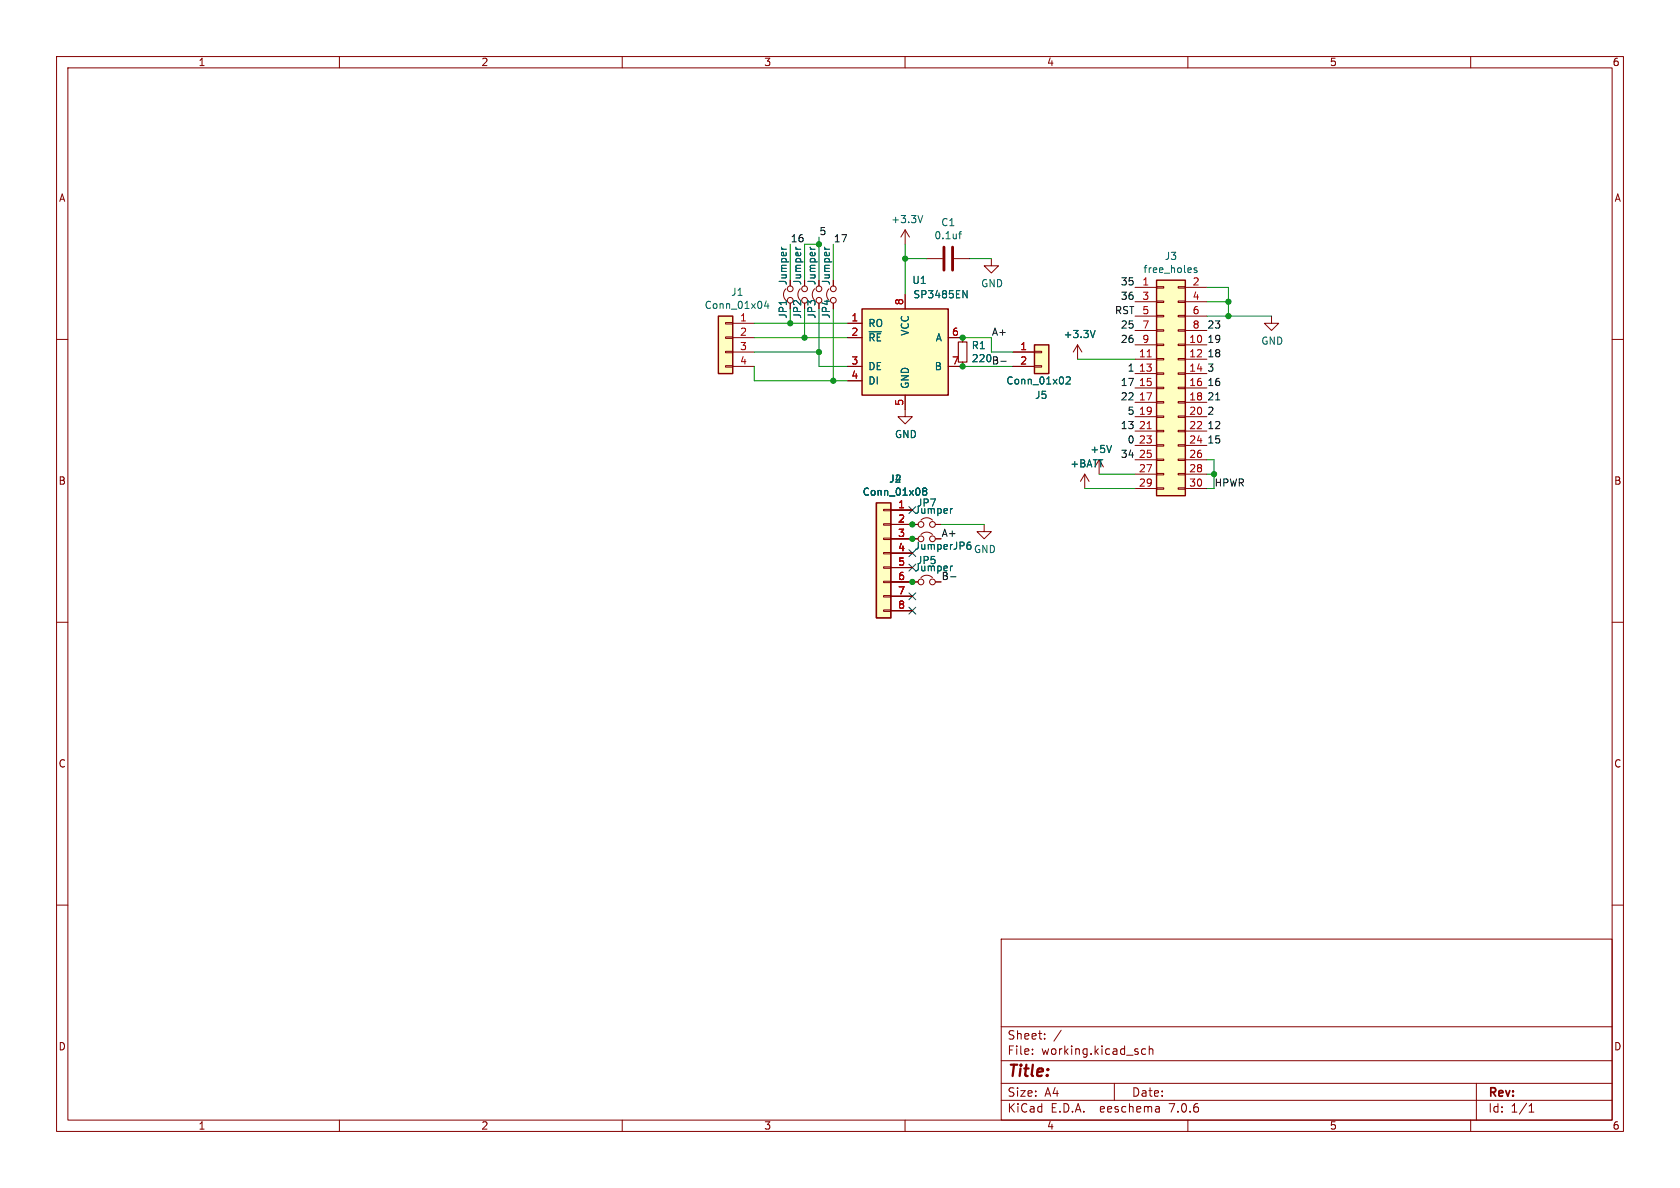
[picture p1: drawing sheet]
(kicad_sch (version 20230121) (generator eeschema)

 (paper "A4")

 (lib_symbols
  (symbol "Connector_Generic:Conn_01x02" (pin_names (offset 1.016) hide) (in_bom yes) (on_board yes)
   (property "Reference" "J" (at 0 2.54 0) (effects (font (size 1.27 1.27))))
   (property "Value" "Conn_01x02" (at 0 -5.08 0) (effects (font (size 1.27 1.27))))
   (property "Footprint" "" (at 0 0 0) (effects (font (size 1.27 1.27)) hide))
   (property "Datasheet" "~" (at 0 0 0) (effects (font (size 1.27 1.27)) hide))
   (symbol "Conn_01x02_1_1"
    (rectangle (start -1.27 -2.413) (end 0 -2.667) (stroke (width 0.1524) (type default)) (fill (type none)))
    (rectangle (start -1.27 0.127) (end 0 -0.127) (stroke (width 0.1524) (type default)) (fill (type none)))
    (rectangle (start -1.27 1.27) (end 1.27 -3.81) (stroke (width 0.254) (type default)) (fill (type background)))
    (pin passive line (at -5.08 0 0) (length 3.81) (name "Pin_1" (effects (font (size 1.27 1.27)))) (number "1" (effects (font (size 1.27 1.27)))))
    (pin passive line (at -5.08 -2.54 0) (length 3.81) (name "Pin_2" (effects (font (size 1.27 1.27)))) (number "2" (effects (font (size 1.27 1.27)))))))
  (symbol "Connector_Generic:Conn_01x04" (pin_names (offset 1.016) hide) (in_bom yes) (on_board yes)
   (property "Reference" "J" (at 0 5.08 0) (effects (font (size 1.27 1.27))))
   (property "Value" "Conn_01x04" (at 0 -7.62 0) (effects (font (size 1.27 1.27))))
   (property "Footprint" "" (at 0 0 0) (effects (font (size 1.27 1.27)) hide))
   (property "Datasheet" "~" (at 0 0 0) (effects (font (size 1.27 1.27)) hide))
   (symbol "Conn_01x04_1_1"
    (rectangle (start -1.27 -4.953) (end 0 -5.207) (stroke (width 0.1524) (type default)) (fill (type none)))
    (rectangle (start -1.27 -2.413) (end 0 -2.667) (stroke (width 0.1524) (type default)) (fill (type none)))
    (rectangle (start -1.27 0.127) (end 0 -0.127) (stroke (width 0.1524) (type default)) (fill (type none)))
    (rectangle (start -1.27 2.667) (end 0 2.413) (stroke (width 0.1524) (type default)) (fill (type none)))
    (rectangle (start -1.27 3.81) (end 1.27 -6.35) (stroke (width 0.254) (type default)) (fill (type background)))
    (pin passive line (at -5.08 2.54 0) (length 3.81) (name "Pin_1" (effects (font (size 1.27 1.27)))) (number "1" (effects (font (size 1.27 1.27)))))
    (pin passive line (at -5.08 0 0) (length 3.81) (name "Pin_2" (effects (font (size 1.27 1.27)))) (number "2" (effects (font (size 1.27 1.27)))))
    (pin passive line (at -5.08 -2.54 0) (length 3.81) (name "Pin_3" (effects (font (size 1.27 1.27)))) (number "3" (effects (font (size 1.27 1.27)))))
    (pin passive line (at -5.08 -5.08 0) (length 3.81) (name "Pin_4" (effects (font (size 1.27 1.27)))) (number "4" (effects (font (size 1.27 1.27)))))))
  (symbol "Connector_Generic:Conn_01x08" (pin_names (offset 1.016) hide) (in_bom yes) (on_board yes)
   (property "Reference" "J" (at 0 10.16 0) (effects (font (size 1.27 1.27))))
   (property "Value" "Conn_01x08" (at 0 -12.7 0) (effects (font (size 1.27 1.27))))
   (property "Footprint" "" (at 0 0 0) (effects (font (size 1.27 1.27)) hide))
   (property "Datasheet" "~" (at 0 0 0) (effects (font (size 1.27 1.27)) hide))
   (symbol "Conn_01x08_1_1"
    (rectangle (start -1.27 -10.033) (end 0 -10.287) (stroke (width 0.1524) (type default)) (fill (type none)))
    (rectangle (start -1.27 -7.493) (end 0 -7.747) (stroke (width 0.1524) (type default)) (fill (type none)))
    (rectangle (start -1.27 -4.953) (end 0 -5.207) (stroke (width 0.1524) (type default)) (fill (type none)))
    (rectangle (start -1.27 -2.413) (end 0 -2.667) (stroke (width 0.1524) (type default)) (fill (type none)))
    (rectangle (start -1.27 0.127) (end 0 -0.127) (stroke (width 0.1524) (type default)) (fill (type none)))
    (rectangle (start -1.27 2.667) (end 0 2.413) (stroke (width 0.1524) (type default)) (fill (type none)))
    (rectangle (start -1.27 5.207) (end 0 4.953) (stroke (width 0.1524) (type default)) (fill (type none)))
    (rectangle (start -1.27 7.747) (end 0 7.493) (stroke (width 0.1524) (type default)) (fill (type none)))
    (rectangle (start -1.27 8.89) (end 1.27 -11.43) (stroke (width 0.254) (type default)) (fill (type background)))
    (pin passive line (at -5.08 7.62 0) (length 3.81) (name "Pin_1" (effects (font (size 1.27 1.27)))) (number "1" (effects (font (size 1.27 1.27)))))
    (pin passive line (at -5.08 5.08 0) (length 3.81) (name "Pin_2" (effects (font (size 1.27 1.27)))) (number "2" (effects (font (size 1.27 1.27)))))
    (pin passive line (at -5.08 2.54 0) (length 3.81) (name "Pin_3" (effects (font (size 1.27 1.27)))) (number "3" (effects (font (size 1.27 1.27)))))
    (pin passive line (at -5.08 0 0) (length 3.81) (name "Pin_4" (effects (font (size 1.27 1.27)))) (number "4" (effects (font (size 1.27 1.27)))))
    (pin passive line (at -5.08 -2.54 0) (length 3.81) (name "Pin_5" (effects (font (size 1.27 1.27)))) (number "5" (effects (font (size 1.27 1.27)))))
    (pin passive line (at -5.08 -5.08 0) (length 3.81) (name "Pin_6" (effects (font (size 1.27 1.27)))) (number "6" (effects (font (size 1.27 1.27)))))
    (pin passive line (at -5.08 -7.62 0) (length 3.81) (name "Pin_7" (effects (font (size 1.27 1.27)))) (number "7" (effects (font (size 1.27 1.27)))))
    (pin passive line (at -5.08 -10.16 0) (length 3.81) (name "Pin_8" (effects (font (size 1.27 1.27)))) (number "8" (effects (font (size 1.27 1.27)))))))
  (symbol "Connector_Generic:Conn_02x15_Odd_Even" (pin_names (offset 1.016) hide) (in_bom yes) (on_board yes)
   (property "Reference" "J" (at 1.27 20.32 0) (effects (font (size 1.27 1.27))))
   (property "Value" "Conn_02x15_Odd_Even" (at 1.27 -20.32 0) (effects (font (size 1.27 1.27))))
   (property "Footprint" "" (at 0 0 0) (effects (font (size 1.27 1.27)) hide))
   (property "Datasheet" "~" (at 0 0 0) (effects (font (size 1.27 1.27)) hide))
   (symbol "Conn_02x15_Odd_Even_1_1"
    (rectangle (start -1.27 -17.653) (end 0 -17.907) (stroke (width 0.1524) (type default)) (fill (type none)))
    (rectangle (start -1.27 -15.113) (end 0 -15.367) (stroke (width 0.1524) (type default)) (fill (type none)))
    (rectangle (start -1.27 -12.573) (end 0 -12.827) (stroke (width 0.1524) (type default)) (fill (type none)))
    (rectangle (start -1.27 -10.033) (end 0 -10.287) (stroke (width 0.1524) (type default)) (fill (type none)))
    (rectangle (start -1.27 -7.493) (end 0 -7.747) (stroke (width 0.1524) (type default)) (fill (type none)))
    (rectangle (start -1.27 -4.953) (end 0 -5.207) (stroke (width 0.1524) (type default)) (fill (type none)))
    (rectangle (start -1.27 -2.413) (end 0 -2.667) (stroke (width 0.1524) (type default)) (fill (type none)))
    (rectangle (start -1.27 0.127) (end 0 -0.127) (stroke (width 0.1524) (type default)) (fill (type none)))
    (rectangle (start -1.27 2.667) (end 0 2.413) (stroke (width 0.1524) (type default)) (fill (type none)))
    (rectangle (start -1.27 5.207) (end 0 4.953) (stroke (width 0.1524) (type default)) (fill (type none)))
    (rectangle (start -1.27 7.747) (end 0 7.493) (stroke (width 0.1524) (type default)) (fill (type none)))
    (rectangle (start -1.27 10.287) (end 0 10.033) (stroke (width 0.1524) (type default)) (fill (type none)))
    (rectangle (start -1.27 12.827) (end 0 12.573) (stroke (width 0.1524) (type default)) (fill (type none)))
    (rectangle (start -1.27 15.367) (end 0 15.113) (stroke (width 0.1524) (type default)) (fill (type none)))
    (rectangle (start -1.27 17.907) (end 0 17.653) (stroke (width 0.1524) (type default)) (fill (type none)))
    (rectangle (start -1.27 19.05) (end 3.81 -19.05) (stroke (width 0.254) (type default)) (fill (type background)))
    (rectangle (start 3.81 -17.653) (end 2.54 -17.907) (stroke (width 0.1524) (type default)) (fill (type none)))
    (rectangle (start 3.81 -15.113) (end 2.54 -15.367) (stroke (width 0.1524) (type default)) (fill (type none)))
    (rectangle (start 3.81 -12.573) (end 2.54 -12.827) (stroke (width 0.1524) (type default)) (fill (type none)))
    (rectangle (start 3.81 -10.033) (end 2.54 -10.287) (stroke (width 0.1524) (type default)) (fill (type none)))
    (rectangle (start 3.81 -7.493) (end 2.54 -7.747) (stroke (width 0.1524) (type default)) (fill (type none)))
    (rectangle (start 3.81 -4.953) (end 2.54 -5.207) (stroke (width 0.1524) (type default)) (fill (type none)))
    (rectangle (start 3.81 -2.413) (end 2.54 -2.667) (stroke (width 0.1524) (type default)) (fill (type none)))
    (rectangle (start 3.81 0.127) (end 2.54 -0.127) (stroke (width 0.1524) (type default)) (fill (type none)))
    (rectangle (start 3.81 2.667) (end 2.54 2.413) (stroke (width 0.1524) (type default)) (fill (type none)))
    (rectangle (start 3.81 5.207) (end 2.54 4.953) (stroke (width 0.1524) (type default)) (fill (type none)))
    (rectangle (start 3.81 7.747) (end 2.54 7.493) (stroke (width 0.1524) (type default)) (fill (type none)))
    (rectangle (start 3.81 10.287) (end 2.54 10.033) (stroke (width 0.1524) (type default)) (fill (type none)))
    (rectangle (start 3.81 12.827) (end 2.54 12.573) (stroke (width 0.1524) (type default)) (fill (type none)))
    (rectangle (start 3.81 15.367) (end 2.54 15.113) (stroke (width 0.1524) (type default)) (fill (type none)))
    (rectangle (start 3.81 17.907) (end 2.54 17.653) (stroke (width 0.1524) (type default)) (fill (type none)))
    (pin passive line (at -5.08 17.78 0) (length 3.81) (name "Pin_1" (effects (font (size 1.27 1.27)))) (number "1" (effects (font (size 1.27 1.27)))))
    (pin passive line (at 7.62 7.62 180) (length 3.81) (name "Pin_10" (effects (font (size 1.27 1.27)))) (number "10" (effects (font (size 1.27 1.27)))))
    (pin passive line (at -5.08 5.08 0) (length 3.81) (name "Pin_11" (effects (font (size 1.27 1.27)))) (number "11" (effects (font (size 1.27 1.27)))))
    (pin passive line (at 7.62 5.08 180) (length 3.81) (name "Pin_12" (effects (font (size 1.27 1.27)))) (number "12" (effects (font (size 1.27 1.27)))))
    (pin passive line (at -5.08 2.54 0) (length 3.81) (name "Pin_13" (effects (font (size 1.27 1.27)))) (number "13" (effects (font (size 1.27 1.27)))))
    (pin passive line (at 7.62 2.54 180) (length 3.81) (name "Pin_14" (effects (font (size 1.27 1.27)))) (number "14" (effects (font (size 1.27 1.27)))))
    (pin passive line (at -5.08 0 0) (length 3.81) (name "Pin_15" (effects (font (size 1.27 1.27)))) (number "15" (effects (font (size 1.27 1.27)))))
    (pin passive line (at 7.62 0 180) (length 3.81) (name "Pin_16" (effects (font (size 1.27 1.27)))) (number "16" (effects (font (size 1.27 1.27)))))
    (pin passive line (at -5.08 -2.54 0) (length 3.81) (name "Pin_17" (effects (font (size 1.27 1.27)))) (number "17" (effects (font (size 1.27 1.27)))))
    (pin passive line (at 7.62 -2.54 180) (length 3.81) (name "Pin_18" (effects (font (size 1.27 1.27)))) (number "18" (effects (font (size 1.27 1.27)))))
    (pin passive line (at -5.08 -5.08 0) (length 3.81) (name "Pin_19" (effects (font (size 1.27 1.27)))) (number "19" (effects (font (size 1.27 1.27)))))
    (pin passive line (at 7.62 17.78 180) (length 3.81) (name "Pin_2" (effects (font (size 1.27 1.27)))) (number "2" (effects (font (size 1.27 1.27)))))
    (pin passive line (at 7.62 -5.08 180) (length 3.81) (name "Pin_20" (effects (font (size 1.27 1.27)))) (number "20" (effects (font (size 1.27 1.27)))))
    (pin passive line (at -5.08 -7.62 0) (length 3.81) (name "Pin_21" (effects (font (size 1.27 1.27)))) (number "21" (effects (font (size 1.27 1.27)))))
    (pin passive line (at 7.62 -7.62 180) (length 3.81) (name "Pin_22" (effects (font (size 1.27 1.27)))) (number "22" (effects (font (size 1.27 1.27)))))
    (pin passive line (at -5.08 -10.16 0) (length 3.81) (name "Pin_23" (effects (font (size 1.27 1.27)))) (number "23" (effects (font (size 1.27 1.27)))))
    (pin passive line (at 7.62 -10.16 180) (length 3.81) (name "Pin_24" (effects (font (size 1.27 1.27)))) (number "24" (effects (font (size 1.27 1.27)))))
    (pin passive line (at -5.08 -12.7 0) (length 3.81) (name "Pin_25" (effects (font (size 1.27 1.27)))) (number "25" (effects (font (size 1.27 1.27)))))
    (pin passive line (at 7.62 -12.7 180) (length 3.81) (name "Pin_26" (effects (font (size 1.27 1.27)))) (number "26" (effects (font (size 1.27 1.27)))))
    (pin passive line (at -5.08 -15.24 0) (length 3.81) (name "Pin_27" (effects (font (size 1.27 1.27)))) (number "27" (effects (font (size 1.27 1.27)))))
    (pin passive line (at 7.62 -15.24 180) (length 3.81) (name "Pin_28" (effects (font (size 1.27 1.27)))) (number "28" (effects (font (size 1.27 1.27)))))
    (pin passive line (at -5.08 -17.78 0) (length 3.81) (name "Pin_29" (effects (font (size 1.27 1.27)))) (number "29" (effects (font (size 1.27 1.27)))))
    (pin passive line (at -5.08 15.24 0) (length 3.81) (name "Pin_3" (effects (font (size 1.27 1.27)))) (number "3" (effects (font (size 1.27 1.27)))))
    (pin passive line (at 7.62 -17.78 180) (length 3.81) (name "Pin_30" (effects (font (size 1.27 1.27)))) (number "30" (effects (font (size 1.27 1.27)))))
    (pin passive line (at 7.62 15.24 180) (length 3.81) (name "Pin_4" (effects (font (size 1.27 1.27)))) (number "4" (effects (font (size 1.27 1.27)))))
    (pin passive line (at -5.08 12.7 0) (length 3.81) (name "Pin_5" (effects (font (size 1.27 1.27)))) (number "5" (effects (font (size 1.27 1.27)))))
    (pin passive line (at 7.62 12.7 180) (length 3.81) (name "Pin_6" (effects (font (size 1.27 1.27)))) (number "6" (effects (font (size 1.27 1.27)))))
    (pin passive line (at -5.08 10.16 0) (length 3.81) (name "Pin_7" (effects (font (size 1.27 1.27)))) (number "7" (effects (font (size 1.27 1.27)))))
    (pin passive line (at 7.62 10.16 180) (length 3.81) (name "Pin_8" (effects (font (size 1.27 1.27)))) (number "8" (effects (font (size 1.27 1.27)))))
    (pin passive line (at -5.08 7.62 0) (length 3.81) (name "Pin_9" (effects (font (size 1.27 1.27)))) (number "9" (effects (font (size 1.27 1.27)))))))
  (symbol "Device:C" (pin_numbers hide) (pin_names (offset 0.254)) (in_bom yes) (on_board yes)
   (property "Reference" "C" (at 0.635 2.54 0) (effects (font (size 1.27 1.27)) (justify left)))
   (property "Value" "C" (at 0.635 -2.54 0) (effects (font (size 1.27 1.27)) (justify left)))
   (property "Footprint" "" (at 0.9652 -3.81 0) (effects (font (size 1.27 1.27)) hide))
   (property "Datasheet" "~" (at 0 0 0) (effects (font (size 1.27 1.27)) hide))
   (symbol "C_0_1"
    (polyline (pts (xy -2.032 -0.762) (xy 2.032 -0.762)) (stroke (width 0.508) (type default)) (fill (type none)))
    (polyline (pts (xy -2.032 0.762) (xy 2.032 0.762)) (stroke (width 0.508) (type default)) (fill (type none))))
   (symbol "C_1_1"
    (pin passive line (at 0 3.81 270) (length 2.794) (name "~" (effects (font (size 1.27 1.27)))) (number "1" (effects (font (size 1.27 1.27)))))
    (pin passive line (at 0 -3.81 90) (length 2.794) (name "~" (effects (font (size 1.27 1.27)))) (number "2" (effects (font (size 1.27 1.27)))))))
  (symbol "Device:R_Small" (pin_numbers hide) (pin_names (offset 0.254) hide) (in_bom yes) (on_board yes)
   (property "Reference" "R" (at 0.762 0.508 0) (effects (font (size 1.27 1.27)) (justify left)))
   (property "Value" "R_Small" (at 0.762 -1.016 0) (effects (font (size 1.27 1.27)) (justify left)))
   (property "Footprint" "" (at 0 0 0) (effects (font (size 1.27 1.27)) hide))
   (property "Datasheet" "~" (at 0 0 0) (effects (font (size 1.27 1.27)) hide))
   (symbol "R_Small_0_1"
    (rectangle (start -0.762 1.778) (end 0.762 -1.778) (stroke (width 0.2032) (type default)) (fill (type none))))
   (symbol "R_Small_1_1"
    (pin passive line (at 0 2.54 270) (length 0.762) (name "~" (effects (font (size 1.27 1.27)))) (number "1" (effects (font (size 1.27 1.27)))))
    (pin passive line (at 0 -2.54 90) (length 0.762) (name "~" (effects (font (size 1.27 1.27)))) (number "2" (effects (font (size 1.27 1.27)))))))
  (symbol "Interface_UART:SP3485EN" (pin_names (offset 1.016)) (in_bom yes) (on_board yes)
   (property "Reference" "U" (at -7.62 8.89 0) (effects (font (size 1.27 1.27)) (justify left)))
   (property "Value" "SP3485EN" (at 2.54 8.89 0) (effects (font (size 1.27 1.27)) (justify left)))
   (property "Footprint" "Package_SO:SOIC-8_3.9x4.9mm_P1.27mm" (at 26.67 -8.89 0) (effects (font (size 1.27 1.27) italic) hide))
   (property "Datasheet" "http://www.icbase.com/pdf/SPX/SPX00480106.pdf" (at 0 0 0) (effects (font (size 1.27 1.27)) hide))
   (symbol "SP3485EN_0_1"
    (rectangle (start -7.62 7.62) (end 7.62 -7.62) (stroke (width 0.254) (type default)) (fill (type background))))
   (symbol "SP3485EN_1_1"
    (pin output line (at -10.16 5.08 0) (length 2.54) (name "RO" (effects (font (size 1.27 1.27)))) (number "1" (effects (font (size 1.27 1.27)))))
    (pin input line (at -10.16 2.54 0) (length 2.54) (name "~{RE}" (effects (font (size 1.27 1.27)))) (number "2" (effects (font (size 1.27 1.27)))))
    (pin input line (at -10.16 -2.54 0) (length 2.54) (name "DE" (effects (font (size 1.27 1.27)))) (number "3" (effects (font (size 1.27 1.27)))))
    (pin input line (at -10.16 -5.08 0) (length 2.54) (name "DI" (effects (font (size 1.27 1.27)))) (number "4" (effects (font (size 1.27 1.27)))))
    (pin power_in line (at 0 -10.16 90) (length 2.54) (name "GND" (effects (font (size 1.27 1.27)))) (number "5" (effects (font (size 1.27 1.27)))))
    (pin bidirectional line (at 10.16 2.54 180) (length 2.54) (name "A" (effects (font (size 1.27 1.27)))) (number "6" (effects (font (size 1.27 1.27)))))
    (pin bidirectional line (at 10.16 -2.54 180) (length 2.54) (name "B" (effects (font (size 1.27 1.27)))) (number "7" (effects (font (size 1.27 1.27)))))
    (pin power_in line (at 0 10.16 270) (length 2.54) (name "VCC" (effects (font (size 1.27 1.27)))) (number "8" (effects (font (size 1.27 1.27)))))))
  (symbol "dentureRS485-rescue:+3.3V-power" (power) (pin_names (offset 0)) (in_bom yes) (on_board yes)
   (property "Reference" "#PWR" (at 0 -3.81 0) (effects (font (size 1.27 1.27)) hide))
   (property "Value" "+3.3V-power" (at 0 3.556 0) (effects (font (size 1.27 1.27))))
   (property "Footprint" "" (at 0 0 0) (effects (font (size 1.27 1.27)) hide))
   (property "Datasheet" "" (at 0 0 0) (effects (font (size 1.27 1.27)) hide))
   (symbol "+3.3V-power_0_1"
    (polyline (pts (xy -0.762 1.27) (xy 0 2.54)) (stroke (width 0) (type solid)) (fill (type none)))
    (polyline (pts (xy 0 0) (xy 0 2.54)) (stroke (width 0) (type solid)) (fill (type none)))
    (polyline (pts (xy 0 2.54) (xy 0.762 1.27)) (stroke (width 0) (type solid)) (fill (type none))))
   (symbol "+3.3V-power_1_1"
    (pin power_in line (at 0 0 90) (length 0) hide (name "+3V3" (effects (font (size 1.27 1.27)))) (number "1" (effects (font (size 1.27 1.27)))))))
  (symbol "dentureRS485-rescue:Jumper_NC_Small-Device-dentureRS485-rescue" (pin_numbers hide) (pin_names (offset 0.762) hide) (in_bom yes) (on_board yes)
   (property "Reference" "JP" (at 0 2.032 0) (effects (font (size 1.27 1.27))))
   (property "Value" "dentureRS485-rescue_Jumper_NC_Small-Device" (at 0.254 -1.524 0) (effects (font (size 1.27 1.27))))
   (property "Footprint" "" (at 0 0 0) (effects (font (size 1.27 1.27)) hide))
   (property "Datasheet" "" (at 0 0 0) (effects (font (size 1.27 1.27)) hide))
   (symbol "Jumper_NC_Small-Device-dentureRS485-rescue_0_1"
    (circle (center -1.016 0) (radius 0.508) (stroke (width 0) (type solid)) (fill (type none)))
    (circle (center 1.016 0) (radius 0.508) (stroke (width 0) (type solid)) (fill (type none)))
    (arc (start 1.016 0.762) (mid 0 1.1828) (end -1.016 0.762) (stroke (width 0) (type solid)) (fill (type none)))
    (pin passive line (at -2.54 0 0) (length 1.016) (name "1" (effects (font (size 1.27 1.27)))) (number "1" (effects (font (size 1.27 1.27)))))
    (pin passive line (at 2.54 0 180) (length 1.016) (name "2" (effects (font (size 1.27 1.27)))) (number "2" (effects (font (size 1.27 1.27)))))))
  (symbol "power:+5V" (power) (pin_names (offset 0)) (in_bom yes) (on_board yes)
   (property "Reference" "#PWR" (at 0 -3.81 0) (effects (font (size 1.27 1.27)) hide))
   (property "Value" "+5V" (at 0 3.556 0) (effects (font (size 1.27 1.27))))
   (property "Footprint" "" (at 0 0 0) (effects (font (size 1.27 1.27)) hide))
   (property "Datasheet" "" (at 0 0 0) (effects (font (size 1.27 1.27)) hide))
   (symbol "+5V_0_1"
    (polyline (pts (xy -0.762 1.27) (xy 0 2.54)) (stroke (width 0) (type default)) (fill (type none)))
    (polyline (pts (xy 0 0) (xy 0 2.54)) (stroke (width 0) (type default)) (fill (type none)))
    (polyline (pts (xy 0 2.54) (xy 0.762 1.27)) (stroke (width 0) (type default)) (fill (type none))))
   (symbol "+5V_1_1"
    (pin power_in line (at 0 0 90) (length 0) hide (name "+5V" (effects (font (size 1.27 1.27)))) (number "1" (effects (font (size 1.27 1.27)))))))
  (symbol "power:+BATT" (power) (pin_names (offset 0)) (in_bom yes) (on_board yes)
   (property "Reference" "#PWR" (at 0 -3.81 0) (effects (font (size 1.27 1.27)) hide))
   (property "Value" "+BATT" (at 0 3.556 0) (effects (font (size 1.27 1.27))))
   (property "Footprint" "" (at 0 0 0) (effects (font (size 1.27 1.27)) hide))
   (property "Datasheet" "" (at 0 0 0) (effects (font (size 1.27 1.27)) hide))
   (symbol "+BATT_0_1"
    (polyline (pts (xy -0.762 1.27) (xy 0 2.54)) (stroke (width 0) (type default)) (fill (type none)))
    (polyline (pts (xy 0 0) (xy 0 2.54)) (stroke (width 0) (type default)) (fill (type none)))
    (polyline (pts (xy 0 2.54) (xy 0.762 1.27)) (stroke (width 0) (type default)) (fill (type none))))
   (symbol "+BATT_1_1"
    (pin power_in line (at 0 0 90) (length 0) hide (name "+BATT" (effects (font (size 1.27 1.27)))) (number "1" (effects (font (size 1.27 1.27)))))))
  (symbol "power:GND" (power) (pin_names (offset 0)) (in_bom yes) (on_board yes)
   (property "Reference" "#PWR" (at 0 -6.35 0) (effects (font (size 1.27 1.27)) hide))
   (property "Value" "GND" (at 0 -3.81 0) (effects (font (size 1.27 1.27))))
   (property "Footprint" "" (at 0 0 0) (effects (font (size 1.27 1.27)) hide))
   (property "Datasheet" "" (at 0 0 0) (effects (font (size 1.27 1.27)) hide))
   (symbol "GND_0_1"
    (polyline (pts (xy 0 0) (xy 0 -1.27) (xy 1.27 -1.27) (xy 0 -2.54) (xy -1.27 -1.27) (xy 0 -1.27)) (stroke (width 0) (type default)) (fill (type none))))
   (symbol "GND_1_1"
    (pin power_in line (at 0 0 270) (length 0) hide (name "GND" (effects (font (size 1.27 1.27)))) (number "1" (effects (font (size 1.27 1.27))))))))

 (junction (at 144.78 43.18) (diameter 0) (color 0 0 0 0))
 (junction (at 161.29 92.71) (diameter 0) (color 0 0 0 0))
 (junction (at 142.24 59.69) (diameter 0) (color 0 0 0 0))
 (junction (at 139.7 57.15) (diameter 0) (color 0 0 0 0))
 (junction (at 170.18 64.77) (diameter 0) (color 0 0 0 0))
 (junction (at 144.78 62.23) (diameter 0) (color 0 0 0 0))
 (junction (at 217.17 55.88) (diameter 0) (color 0 0 0 0))
 (junction (at 217.17 53.34) (diameter 0) (color 0 0 0 0))
 (junction (at 160.02 45.72) (diameter 0) (color 0 0 0 0))
 (junction (at 170.18 59.69) (diameter 0) (color 0 0 0 0))
 (junction (at 147.32 67.31) (diameter 0) (color 0 0 0 0))
 (junction (at 214.63 83.82) (diameter 0) (color 0 0 0 0))
 (junction (at 161.29 102.87) (diameter 0) (color 0 0 0 0))
 (junction (at 161.29 95.25) (diameter 0) (color 0 0 0 0))

 (no_connect (at 161.29 107.95))
 (no_connect (at 161.29 97.79))
 (no_connect (at 161.29 100.33))
 (no_connect (at 161.29 90.17))
 (no_connect (at 161.29 105.41))

 (wire (pts (xy 147.32 67.31) (xy 133.35 67.31)) (stroke (width 0) (type default)))
 (wire (pts (xy 213.36 50.8) (xy 217.17 50.8)) (stroke (width 0) (type default)))
 (wire (pts (xy 163.83 45.72) (xy 160.02 45.72)) (stroke (width 0) (type default)))
 (wire (pts (xy 144.78 41.91) (xy 144.78 43.18)) (stroke (width 0) (type default)))
 (wire (pts (xy 149.86 67.31) (xy 147.32 67.31)) (stroke (width 0) (type default)))
 (wire (pts (xy 217.17 55.88) (xy 224.79 55.88)) (stroke (width 0) (type default)))
 (wire (pts (xy 217.17 50.8) (xy 217.17 53.34)) (stroke (width 0) (type default)))
 (wire (pts (xy 139.7 43.18) (xy 139.7 49.53)) (stroke (width 0) (type default)))
 (wire (pts (xy 139.7 54.61) (xy 139.7 57.15)) (stroke (width 0) (type default)))
 (wire (pts (xy 147.32 54.61) (xy 147.32 67.31)) (stroke (width 0) (type default)))
 (wire (pts (xy 160.02 45.72) (xy 160.02 52.07)) (stroke (width 0) (type default)))
 (wire (pts (xy 142.24 49.53) (xy 142.24 43.18)) (stroke (width 0) (type default)))
 (wire (pts (xy 213.36 55.88) (xy 217.17 55.88)) (stroke (width 0) (type default)))
 (wire (pts (xy 175.26 59.69) (xy 170.18 59.69)) (stroke (width 0) (type default)))
 (wire (pts (xy 142.24 59.69) (xy 142.24 54.61)) (stroke (width 0) (type default)))
 (wire (pts (xy 144.78 62.23) (xy 133.35 62.23)) (stroke (width 0) (type default)))
 (wire (pts (xy 142.24 43.18) (xy 144.78 43.18)) (stroke (width 0) (type default)))
 (wire (pts (xy 214.63 83.82) (xy 214.63 81.28)) (stroke (width 0) (type default)))
 (wire (pts (xy 149.86 64.77) (xy 144.78 64.77)) (stroke (width 0) (type default)))
 (wire (pts (xy 144.78 43.18) (xy 144.78 49.53)) (stroke (width 0) (type default)))
 (wire (pts (xy 214.63 81.28) (xy 213.36 81.28)) (stroke (width 0) (type default)))
 (wire (pts (xy 133.35 59.69) (xy 142.24 59.69)) (stroke (width 0) (type default)))
 (wire (pts (xy 142.24 59.69) (xy 149.86 59.69)) (stroke (width 0) (type default)))
 (wire (pts (xy 144.78 64.77) (xy 144.78 62.23)) (stroke (width 0) (type default)))
 (wire (pts (xy 175.26 62.23) (xy 179.07 62.23)) (stroke (width 0) (type default)))
 (wire (pts (xy 173.99 92.71) (xy 166.37 92.71)) (stroke (width 0) (type default)))
 (wire (pts (xy 214.63 86.36) (xy 214.63 83.82)) (stroke (width 0) (type default)))
 (wire (pts (xy 213.36 83.82) (xy 214.63 83.82)) (stroke (width 0) (type default)))
 (wire (pts (xy 200.66 83.82) (xy 194.31 83.82)) (stroke (width 0) (type default)))
 (wire (pts (xy 144.78 62.23) (xy 144.78 54.61)) (stroke (width 0) (type default)))
 (wire (pts (xy 147.32 49.53) (xy 147.32 43.18)) (stroke (width 0) (type default)))
 (wire (pts (xy 175.26 45.72) (xy 171.45 45.72)) (stroke (width 0) (type default)))
 (wire (pts (xy 217.17 53.34) (xy 217.17 55.88)) (stroke (width 0) (type default)))
 (wire (pts (xy 200.66 63.5) (xy 190.5 63.5)) (stroke (width 0) (type default)))
 (wire (pts (xy 139.7 57.15) (xy 149.86 57.15)) (stroke (width 0) (type default)))
 (wire (pts (xy 133.35 67.31) (xy 133.35 64.77)) (stroke (width 0) (type default)))
 (wire (pts (xy 133.35 57.15) (xy 139.7 57.15)) (stroke (width 0) (type default)))
 (wire (pts (xy 213.36 86.36) (xy 214.63 86.36)) (stroke (width 0) (type default)))
 (wire (pts (xy 191.77 86.36) (xy 200.66 86.36)) (stroke (width 0) (type default)))
 (wire (pts (xy 160.02 43.18) (xy 160.02 45.72)) (stroke (width 0) (type default)))
 (wire (pts (xy 170.18 64.77) (xy 179.07 64.77)) (stroke (width 0) (type default)))
 (wire (pts (xy 175.26 59.69) (xy 175.26 62.23)) (stroke (width 0) (type default)))
 (wire (pts (xy 213.36 53.34) (xy 217.17 53.34)) (stroke (width 0) (type default)))

 (label "12" (at 213.36 76.2 0) (effects (font (size 1.27 1.27)) (justify left bottom)))
 (label "5" (at 200.66 73.66 180) (effects (font (size 1.27 1.27)) (justify right bottom)))
 (label "5" (at 144.78 41.91 0) (effects (font (size 1.27 1.27)) (justify left bottom)))
 (label "2" (at 213.36 73.66 0) (effects (font (size 1.27 1.27)) (justify left bottom)))
 (label "34" (at 200.66 81.28 180) (effects (font (size 1.27 1.27)) (justify right bottom)))
 (label "17" (at 200.66 68.58 180) (effects (font (size 1.27 1.27)) (justify right bottom)))
 (label "A+" (at 175.26 59.69 0) (effects (font (size 1.27 1.27)) (justify left bottom)))
 (label "35" (at 200.66 50.8 180) (effects (font (size 1.27 1.27)) (justify right bottom)))
 (label "25" (at 200.66 58.42 180) (effects (font (size 1.27 1.27)) (justify right bottom)))
 (label "RST" (at 200.66 55.88 180) (effects (font (size 1.27 1.27)) (justify right bottom)))
 (label "B-" (at 175.26 64.77 0) (effects (font (size 1.27 1.27)) (justify left bottom)))
 (label "26" (at 200.66 60.96 180) (effects (font (size 1.27 1.27)) (justify right bottom)))
 (label "36" (at 200.66 53.34 180) (effects (font (size 1.27 1.27)) (justify right bottom)))
 (label "19" (at 213.36 60.96 0) (effects (font (size 1.27 1.27)) (justify left bottom)))
 (label "3" (at 213.36 66.04 0) (effects (font (size 1.27 1.27)) (justify left bottom)))
 (label "16" (at 139.7 43.18 0) (effects (font (size 1.27 1.27)) (justify left bottom)))
 (label "B-" (at 166.37 102.87 0) (effects (font (size 1.27 1.27)) (justify left bottom)))
 (label "1" (at 200.66 66.04 180) (effects (font (size 1.27 1.27)) (justify right bottom)))
 (label "HPWR" (at 214.63 86.36 0) (effects (font (size 1.27 1.27)) (justify left bottom)))
 (label "15" (at 213.36 78.74 0) (effects (font (size 1.27 1.27)) (justify left bottom)))
 (label "21" (at 213.36 71.12 0) (effects (font (size 1.27 1.27)) (justify left bottom)))
 (label "0" (at 200.66 78.74 180) (effects (font (size 1.27 1.27)) (justify right bottom)))
 (label "13" (at 200.66 76.2 180) (effects (font (size 1.27 1.27)) (justify right bottom)))
 (label "A+" (at 166.37 95.25 0) (effects (font (size 1.27 1.27)) (justify left bottom)))
 (label "22" (at 200.66 71.12 180) (effects (font (size 1.27 1.27)) (justify right bottom)))
 (label "17" (at 147.32 43.18 0) (effects (font (size 1.27 1.27)) (justify left bottom)))
 (label "16" (at 213.36 68.58 0) (effects (font (size 1.27 1.27)) (justify left bottom)))
 (label "23" (at 213.36 58.42 0) (effects (font (size 1.27 1.27)) (justify left bottom)))
 (label "18" (at 213.36 63.5 0) (effects (font (size 1.27 1.27)) (justify left bottom)))

 (symbol (lib_id "power:+5V") (at 194.31 83.82 0) (unit 1) (in_bom yes) (on_board yes) (dnp no)
  (property "Reference" "#PWR0105" (at 194.31 87.63 0) (effects (font (size 1.27 1.27)) hide))
  (property "Value" "+5V" (at 194.691 79.4258 0) (effects (font (size 1.27 1.27))))
  (property "Footprint" "" (at 194.31 83.82 0) (effects (font (size 1.27 1.27)) hide))
  (property "Datasheet" "" (at 194.31 83.82 0) (effects (font (size 1.27 1.27)) hide)) (pin "1"))

 (symbol (lib_id "power:+BATT") (at 191.77 86.36 0) (unit 1) (in_bom yes) (on_board yes) (dnp no)
  (property "Reference" "#PWR0106" (at 191.77 90.17 0) (effects (font (size 1.27 1.27)) hide))
  (property "Value" "+BATT" (at 192.151 81.9658 0) (effects (font (size 1.27 1.27))))
  (property "Footprint" "" (at 191.77 86.36 0) (effects (font (size 1.27 1.27)) hide))
  (property "Datasheet" "" (at 191.77 86.36 0) (effects (font (size 1.27 1.27)) hide)) (pin "1"))

 (symbol (lib_id "power:GND") (at 224.79 55.88 0) (unit 1) (in_bom yes) (on_board yes) (dnp no)
  (property "Reference" "#PWR0109" (at 224.79 62.23 0) (effects (font (size 1.27 1.27)) hide))
  (property "Value" "GND" (at 224.917 60.2742 0) (effects (font (size 1.27 1.27))))
  (property "Footprint" "" (at 224.79 55.88 0) (effects (font (size 1.27 1.27)) hide))
  (property "Datasheet" "" (at 224.79 55.88 0) (effects (font (size 1.27 1.27)) hide)) (pin "1"))

 (symbol (lib_id "dentureRS485-rescue:+3.3V-power") (at 190.5 63.5 0) (unit 1) (in_bom yes) (on_board yes) (dnp no)
  (property "Reference" "#PWR0113" (at 190.5 67.31 0) (effects (font (size 1.27 1.27)) hide))
  (property "Value" "+3.3V" (at 190.881 59.1058 0) (effects (font (size 1.27 1.27))))
  (property "Footprint" "" (at 190.5 63.5 0) (effects (font (size 1.27 1.27)) hide))
  (property "Datasheet" "" (at 190.5 63.5 0) (effects (font (size 1.27 1.27)) hide)) (pin "1"))

 (symbol (lib_id "Connector_Generic:Conn_02x15_Odd_Even") (at 205.74 68.58 0) (unit 1) (in_bom yes) (on_board yes) (dnp no)
  (property "Reference" "J3" (at 207.01 45.2882 0) (effects (font (size 1.27 1.27))))
  (property "Value" "free_holes" (at 207.01 47.5996 0) (effects (font (size 1.27 1.27))))
  (property "Footprint" "footprints:Pads_1x30_P1.27mm_Vertical" (at 205.74 68.58 0) (effects (font (size 1.27 1.27)) hide))
  (property "Datasheet" "~" (at 205.74 68.58 0) (effects (font (size 1.27 1.27)) hide)) (pin "1") (pin "10") (pin "11") (pin "12") (pin "13") (pin "14") (pin "15") (pin "16") (pin "17") (pin "18") (pin "19") (pin "2") (pin "20") (pin "21") (pin "22") (pin "23") (pin "24") (pin "25") (pin "26") (pin "27") (pin "28") (pin "29") (pin "3") (pin "30") (pin "4") (pin "5") (pin "6") (pin "7") (pin "8") (pin "9"))

 (symbol (lib_id "Device:R_Small") (at 170.18 62.23 0) (unit 1) (in_bom yes) (on_board yes) (dnp no)
  (property "Reference" "R1" (at 171.6786 61.0616 0) (effects (font (size 1.27 1.27)) (justify left)))
  (property "Value" "220" (at 171.6786 63.373 0) (effects (font (size 1.27 1.27)) (justify left)))
  (property "Footprint" "Resistor_SMD:R_0603_1608Metric" (at 170.18 62.23 0) (effects (font (size 1.27 1.27)) hide))
  (property "Datasheet" "~" (at 170.18 62.23 0) (effects (font (size 1.27 1.27)) hide)) (pin "1") (pin "2"))

 (symbol (lib_id "Interface_UART:SP3485EN") (at 160.02 62.23 0) (unit 1) (in_bom yes) (on_board yes) (dnp no)
  (property "Reference" "U1" (at 162.56 49.53 0) (effects (font (size 1.27 1.27))))
  (property "Value" "SP3485EN" (at 166.37 52.07 0) (effects (font (size 1.27 1.27))))
  (property "Footprint" "Package_SO:SOIC-8_3.9x4.9mm_P1.27mm" (at 186.69 71.12 0) (effects (font (size 1.27 1.27) italic) hide))
  (property "Datasheet" "http://www.icbase.com/pdf/SPX/SPX00480106.pdf" (at 160.02 62.23 0) (effects (font (size 1.27 1.27)) hide)) (pin "1") (pin "2") (pin "3") (pin "4") (pin "5") (pin "6") (pin "7") (pin "8"))

 (symbol (lib_id "Device:C") (at 167.64 45.72 270) (unit 1) (in_bom yes) (on_board yes) (dnp no)
  (property "Reference" "C1" (at 167.64 39.3192 90) (effects (font (size 1.27 1.27))))
  (property "Value" "0.1uf" (at 167.64 41.6306 90) (effects (font (size 1.27 1.27))))
  (property "Footprint" "Capacitor_SMD:C_0603_1608Metric" (at 163.83 46.6852 0) (effects (font (size 1.27 1.27)) hide))
  (property "Datasheet" "~" (at 167.64 45.72 0) (effects (font (size 1.27 1.27)) hide)) (pin "1") (pin "2"))

 (symbol (lib_id "Connector_Generic:Conn_01x08") (at 156.21 97.79 0) (mirror y) (unit 1) (in_bom yes) (on_board yes) (dnp no)
  (property "Reference" "J2" (at 158.2928 84.6582 0) (effects (font (size 1.27 1.27))))
  (property "Value" "Conn_01x08" (at 158.2928 86.9696 0) (effects (font (size 1.27 1.27))))
  (property "Footprint" "Connector_PinHeader_1.27mm:PinHeader_1x08_P1.27mm_Vertical" (at 156.21 97.79 0) (effects (font (size 1.27 1.27)) hide))
  (property "Datasheet" "~" (at 156.21 97.79 0) (effects (font (size 1.27 1.27)) hide)) (pin "1") (pin "2") (pin "3") (pin "4") (pin "5") (pin "6") (pin "7") (pin "8"))

 (symbol (lib_id "power:GND") (at 160.02 72.39 0) (unit 1) (in_bom yes) (on_board yes) (dnp no)
  (property "Reference" "#PWR0101" (at 160.02 78.74 0) (effects (font (size 1.27 1.27)) hide))
  (property "Value" "GND" (at 160.147 76.7842 0) (effects (font (size 1.27 1.27))))
  (property "Footprint" "" (at 160.02 72.39 0) (effects (font (size 1.27 1.27)) hide))
  (property "Datasheet" "" (at 160.02 72.39 0) (effects (font (size 1.27 1.27)) hide)) (pin "1"))

 (symbol (lib_id "power:GND") (at 175.26 45.72 0) (unit 1) (in_bom yes) (on_board yes) (dnp no)
  (property "Reference" "#PWR0104" (at 175.26 52.07 0) (effects (font (size 1.27 1.27)) hide))
  (property "Value" "GND" (at 175.387 50.1142 0) (effects (font (size 1.27 1.27))))
  (property "Footprint" "" (at 175.26 45.72 0) (effects (font (size 1.27 1.27)) hide))
  (property "Datasheet" "" (at 175.26 45.72 0) (effects (font (size 1.27 1.27)) hide)) (pin "1"))

 (symbol (lib_id "Connector_Generic:Conn_01x02") (at 184.15 62.23 0) (unit 1) (in_bom yes) (on_board yes) (dnp no)
  (property "Reference" "J5" (at 182.88 69.85 0) (effects (font (size 1.27 1.27)) (justify left)))
  (property "Value" "Conn_01x02" (at 177.8 67.31 0) (effects (font (size 1.27 1.27)) (justify left)))
  (property "Footprint" "Connector_PinHeader_1.27mm:PinHeader_1x02_P1.27mm_Vertical" (at 184.15 62.23 0) (effects (font (size 1.27 1.27)) hide))
  (property "Datasheet" "~" (at 184.15 62.23 0) (effects (font (size 1.27 1.27)) hide)) (pin "1") (pin "2"))

 (symbol (lib_id "dentureRS485-rescue:+3.3V-power") (at 160.02 43.18 0) (unit 1) (in_bom yes) (on_board yes) (dnp no)
  (property "Reference" "#PWR0102" (at 160.02 46.99 0) (effects (font (size 1.27 1.27)) hide))
  (property "Value" "+3.3V" (at 160.401 38.7858 0) (effects (font (size 1.27 1.27))))
  (property "Footprint" "" (at 160.02 43.18 0) (effects (font (size 1.27 1.27)) hide))
  (property "Datasheet" "" (at 160.02 43.18 0) (effects (font (size 1.27 1.27)) hide)) (pin "1"))

 (symbol (lib_id "Connector_Generic:Conn_01x08") (at 156.21 97.79 0) (mirror y) (unit 1) (in_bom yes) (on_board yes) (dnp no)
  (property "Reference" "J4" (at 158.2928 84.6582 0) (effects (font (size 1.27 1.27))))
  (property "Value" "Conn_01x08" (at 158.2928 86.9696 0) (effects (font (size 1.27 1.27))))
  (property "Footprint" "my-kicad-footprints:LAN_RJ45_Neltron_Industrial_7810-8P8C" (at 156.21 97.79 0) (effects (font (size 1.27 1.27)) hide))
  (property "Datasheet" "~" (at 156.21 97.79 0) (effects (font (size 1.27 1.27)) hide)) (pin "1") (pin "2") (pin "3") (pin "4") (pin "5") (pin "6") (pin "7") (pin "8"))

 (symbol (lib_id "dentureRS485-rescue:Jumper_NC_Small-Device-dentureRS485-rescue") (at 163.83 95.25 0) (unit 1) (in_bom yes) (on_board yes) (dnp no)
  (property "Reference" "JP6" (at 170.18 96.52 0) (effects (font (size 1.27 1.27))))
  (property "Value" "Jumper" (at 165.1 96.52 0) (effects (font (size 1.27 1.27))))
  (property "Footprint" "Jumper:SolderJumper-2_P1.3mm_Bridged_RoundedPad1.0x1.5mm" (at 163.83 95.25 0) (effects (font (size 1.27 1.27)) hide))
  (property "Datasheet" "~" (at 163.83 95.25 0) (effects (font (size 1.27 1.27)) hide)) (pin "1") (pin "2"))

 (symbol (lib_id "dentureRS485-rescue:Jumper_NC_Small-Device-dentureRS485-rescue") (at 163.83 92.71 0) (unit 1) (in_bom yes) (on_board yes) (dnp no)
  (property "Reference" "JP7" (at 163.83 88.9 0) (effects (font (size 1.27 1.27))))
  (property "Value" "Jumper" (at 165.1 90.17 0) (effects (font (size 1.27 1.27))))
  (property "Footprint" "Jumper:SolderJumper-2_P1.3mm_Bridged_RoundedPad1.0x1.5mm" (at 163.83 92.71 0) (effects (font (size 1.27 1.27)) hide))
  (property "Datasheet" "~" (at 163.83 92.71 0) (effects (font (size 1.27 1.27)) hide)) (pin "1") (pin "2"))

 (symbol (lib_id "dentureRS485-rescue:Jumper_NC_Small-Device-dentureRS485-rescue") (at 163.83 102.87 0) (unit 1) (in_bom yes) (on_board yes) (dnp no)
  (property "Reference" "JP5" (at 163.83 99.06 0) (effects (font (size 1.27 1.27))))
  (property "Value" "Jumper" (at 165.1 100.33 0) (effects (font (size 1.27 1.27))))
  (property "Footprint" "Jumper:SolderJumper-2_P1.3mm_Bridged_RoundedPad1.0x1.5mm" (at 163.83 102.87 0) (effects (font (size 1.27 1.27)) hide))
  (property "Datasheet" "~" (at 163.83 102.87 0) (effects (font (size 1.27 1.27)) hide)) (pin "1") (pin "2"))

 (symbol (lib_id "dentureRS485-rescue:Jumper_NC_Small-Device-dentureRS485-rescue") (at 147.32 52.07 90) (unit 1) (in_bom yes) (on_board yes) (dnp no)
  (property "Reference" "JP4" (at 146.05 54.61 0) (effects (font (size 1.27 1.27))))
  (property "Value" "Jumper" (at 146.05 46.99 0) (effects (font (size 1.27 1.27))))
  (property "Footprint" "Jumper:SolderJumper-2_P1.3mm_Bridged_RoundedPad1.0x1.5mm" (at 147.32 52.07 0) (effects (font (size 1.27 1.27)) hide))
  (property "Datasheet" "~" (at 147.32 52.07 0) (effects (font (size 1.27 1.27)) hide)) (pin "1") (pin "2"))

 (symbol (lib_id "power:GND") (at 173.99 92.71 0) (unit 1) (in_bom yes) (on_board yes) (dnp no)
  (property "Reference" "#PWR0103" (at 173.99 99.06 0) (effects (font (size 1.27 1.27)) hide))
  (property "Value" "GND" (at 174.117 97.1042 0) (effects (font (size 1.27 1.27))))
  (property "Footprint" "" (at 173.99 92.71 0) (effects (font (size 1.27 1.27)) hide))
  (property "Datasheet" "" (at 173.99 92.71 0) (effects (font (size 1.27 1.27)) hide)) (pin "1"))

 (symbol (lib_id "Connector_Generic:Conn_01x04") (at 128.27 59.69 0) (mirror y) (unit 1) (in_bom yes) (on_board yes) (dnp no)
  (property "Reference" "J1" (at 130.3528 51.6382 0) (effects (font (size 1.27 1.27))))
  (property "Value" "Conn_01x04" (at 130.3528 53.9496 0) (effects (font (size 1.27 1.27))))
  (property "Footprint" "Connector_PinHeader_1.27mm:PinHeader_1x04_P1.27mm_Vertical" (at 128.27 59.69 0) (effects (font (size 1.27 1.27)) hide))
  (property "Datasheet" "~" (at 128.27 59.69 0) (effects (font (size 1.27 1.27)) hide)) (pin "1") (pin "2") (pin "3") (pin "4"))

 (symbol (lib_id "dentureRS485-rescue:Jumper_NC_Small-Device-dentureRS485-rescue") (at 144.78 52.07 90) (unit 1) (in_bom yes) (on_board yes) (dnp no)
  (property "Reference" "JP3" (at 143.51 54.61 0) (effects (font (size 1.27 1.27))))
  (property "Value" "Jumper" (at 143.51 46.99 0) (effects (font (size 1.27 1.27))))
  (property "Footprint" "Jumper:SolderJumper-2_P1.3mm_Bridged_RoundedPad1.0x1.5mm" (at 144.78 52.07 0) (effects (font (size 1.27 1.27)) hide))
  (property "Datasheet" "~" (at 144.78 52.07 0) (effects (font (size 1.27 1.27)) hide)) (pin "1") (pin "2"))

 (symbol (lib_id "dentureRS485-rescue:Jumper_NC_Small-Device-dentureRS485-rescue") (at 142.24 52.07 90) (unit 1) (in_bom yes) (on_board yes) (dnp no)
  (property "Reference" "JP2" (at 140.97 54.61 0) (effects (font (size 1.27 1.27))))
  (property "Value" "Jumper" (at 140.97 46.99 0) (effects (font (size 1.27 1.27))))
  (property "Footprint" "Jumper:SolderJumper-2_P1.3mm_Bridged_RoundedPad1.0x1.5mm" (at 142.24 52.07 0) (effects (font (size 1.27 1.27)) hide))
  (property "Datasheet" "~" (at 142.24 52.07 0) (effects (font (size 1.27 1.27)) hide)) (pin "1") (pin "2"))

 (symbol (lib_id "dentureRS485-rescue:Jumper_NC_Small-Device-dentureRS485-rescue") (at 139.7 52.07 90) (unit 1) (in_bom yes) (on_board yes) (dnp no)
  (property "Reference" "JP1" (at 138.43 54.61 0) (effects (font (size 1.27 1.27))))
  (property "Value" "Jumper" (at 138.43 46.99 0) (effects (font (size 1.27 1.27))))
  (property "Footprint" "Jumper:SolderJumper-2_P1.3mm_Bridged_RoundedPad1.0x1.5mm" (at 139.7 52.07 0) (effects (font (size 1.27 1.27)) hide))
  (property "Datasheet" "~" (at 139.7 52.07 0) (effects (font (size 1.27 1.27)) hide)) (pin "1") (pin "2"))

 (sheet_instances (path "" (page "1"))))
